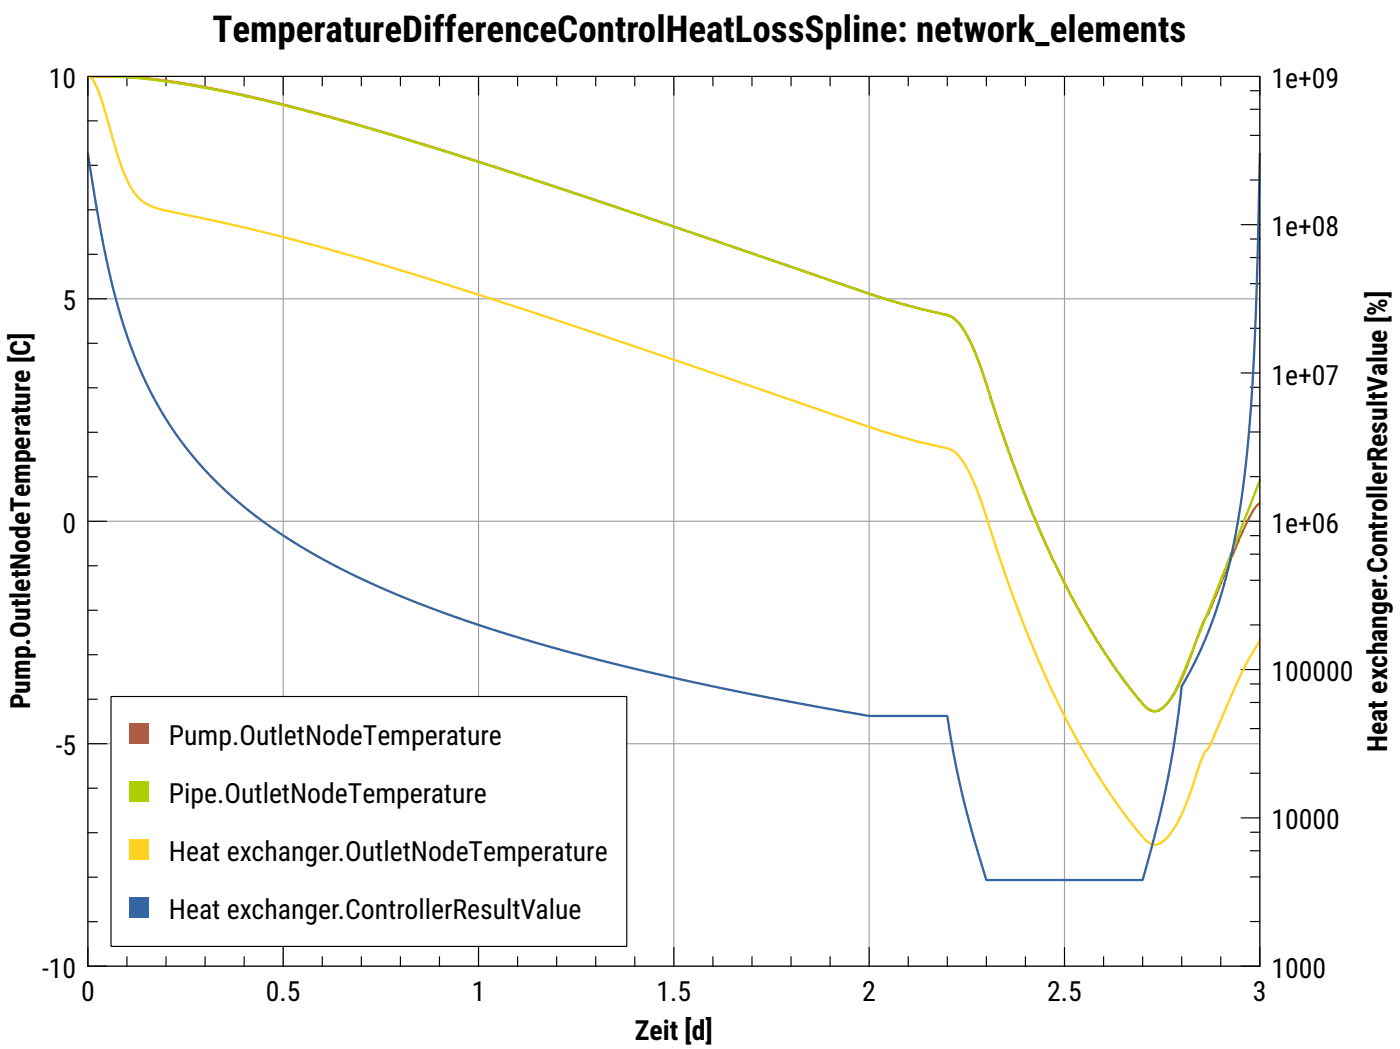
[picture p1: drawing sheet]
<svg xmlns="http://www.w3.org/2000/svg" width="160mm" height="120mm" viewBox="0 0 160 120" stroke-linecap="round" stroke-linejoin="round" font-family="sans-serif">
<path d="M10.1 8.7h134v101.8h-134zM32.4 8.7v101.8M54.7 8.7v101.8M77.1 8.7v101.8M99.4 8.7v101.8M121.8 8.7v101.8M10.1 34.2h134M10.1 59.6h134M10.1 85h134" fill="none" stroke="#a0a0a4" stroke-width=".13"/>
<g fill="none" stroke="#000" stroke-width=".13">
<path d="M10.1 18.9h1M10.1 13.8h1M12.2 8.7h-2.1v2.2M14.5 8.7v1.1M19 8.7v1.1M23.5 8.7v1.1M27.9 8.7v1.1M32.4 8.7v2.2M36.9 8.7v1.1M41.3 8.7v1.1M45.8 8.7v1.1M50.3 8.7v1.1"/>
<path d="M54.7 8.7v2.2M59.2 8.7v1.1M63.7 8.7v1.1M68.2 8.7v1.1M72.6 8.7v1.1M77.1 8.7v2.2M81.6 8.7v1.1M86 8.7v1.1M90.5 8.7v1.1M95 8.7v1.1M99.4 8.7v2.2M103.9 8.7v1.1"/>
<path d="M108.4 8.7v1.1M112.8 8.7v1.1M117.3 8.7v1.1M121.8 8.7v2.2M126.2 8.7v1.1M130.7 8.7v1.1M135.2 8.7v1.1M139.7 8.7v1.1M143.1 15.5h1M143.1 12.5h1M143.1 10.4h1M144.1 8.7v2.2"/>
<path d="M10.1 39.3h1M10.1 29.1h1M10.1 24h1M10.1 34.2h2.1M142 25.7h2.1M143.1 37.5h1M143.1 32.4h1M143.1 29.5h1M143.1 27.3h1M143.1 20.6h1M10.1 54.5h1M10.1 49.4h1"/>
<path d="M10.1 44.3h1M10.1 59.6h2.1M142 59.6h2.1M142 42.6h2.1M143.1 54.5h1M143.1 49.4h1M143.1 46.4h1M143.1 44.3h1M10.1 80h1M10.1 74.9h1M10.1 69.8h1M10.1 64.7h1"/>
<path d="M142 76.6h2.1M143.1 78.2h1M143.1 71.5h1M143.1 66.4h1M143.1 63.4h1M143.1 61.2h1M10.1 95.2h1M10.1 90.1h1M10.1 85h2.1M142 93.5h2.1M143.1 97.3h1M143.1 95.2h1"/>
<path d="M143.1 88.4h1M143.1 83.3h1M143.1 80.3h1M10.1 108.4v2.1h2.1M10.1 105.4h1M10.1 100.3h1M14.5 109.4v1.1M19 109.4v1.1M23.5 109.4v1.1M27.9 109.4v1.1M32.4 108.4v2.1M36.9 109.4v1.1"/>
<path d="M41.3 109.4v1.1M45.8 109.4v1.1M50.3 109.4v1.1M54.7 108.4v2.1M59.2 109.4v1.1M63.7 109.4v1.1M68.2 109.4v1.1M72.6 109.4v1.1M77.1 108.4v2.1M81.6 109.4v1.1M86 109.4v1.1M90.5 109.4v1.1"/>
<path d="M95 109.4v1.1M99.4 108.4v2.1M103.9 109.4v1.1M108.4 109.4v1.1M112.8 109.4v1.1M117.3 109.4v1.1M121.8 108.4v2.1M126.2 109.4v1.1M130.7 109.4v1.1M135.2 109.4v1.1M139.7 109.4v1.1M143.1 105.4h1"/>
<path d="M143.1 100.3h1M144.1 108.4v2.1h-2.1"/>
</g>
<path d="M10.1 8.7h1.9a67.2 67.2 0 0 1 15.1 2l6.4 1.5 5.7 1.6a977.4 977.4 0 0 1 48.4 15.7l11.9 4.1a106.1 106.1 0 0 0 9.2 2.6l.7 .4a12.1 12.1 0 0 1 2.4 4.4l1.8 5.4a129 129 0 0 0 9.7 23.2 61.1 61.1 0 0 0 7.9 11.3 1.41 1.41 0 0 0 2.2-.3l.8-1 .6-1.2a59.8 59.8 0 0 0 2.6-6.7l.9-1.6 2.1-5.2a54.9 54.9 0 0 1 2.9-6.5l.5-.6 .3-.3" fill="none" stroke="#ff420e" stroke-width=".26"/>
<path d="M10.1 8.7h1.8a84.9 84.9 0 0 1 18.3 2.8 280.9 280.9 0 0 1 17.1 4.7 2102.1 2102.1 0 0 1 54.2 18.1l3.1 .8 3.6 .9a3.4 3.4 0 0 1 2.1 1.9l.8 1.4 .7 1.8 1.9 5.7a118.7 118.7 0 0 0 12 26.7 46.6 46.6 0 0 0 5.6 7.5 1.42 1.42 0 0 0 2.1-.4l.9-1.4 1-2.1 8.8-22.2" fill="none" stroke="#aecf00" stroke-width=".26"/>
<path d="M10.1 8.7l.3 .2a5.2 5.2 0 0 1 1.1 2.2l1.7 5.6a16.2 16.2 0 0 0 2.4 5.6 5.1 5.1 0 0 0 3.1 1.7 250 250 0 0 1 22.4 5.5l9.3 2.8 10.4 3.4 14.4 4.8 24.9 8.5a72.3 72.3 0 0 0 8.4 2.3l.9 .5a11.8 11.8 0 0 1 2.4 4.4l3.2 9.3a108.7 108.7 0 0 0 11.8 25 33.4 33.4 0 0 0 4.6 5.8 1.38 1.38 0 0 0 1.9-.3 14.4 14.4 0 0 0 3-5.6l1-3.1a3.9 3.9 0 0 1 1-1.9l2.1-4.8a51.6 51.6 0 0 1 3.7-7.3v-.2" fill="none" stroke="#ffd320" stroke-width=".26"/>
<path d="M10.1 17.6l.8 5.4a84.5 84.5 0 0 0 4.5 17.7 42.1 42.1 0 0 0 17.2 20.6 96.5 96.5 0 0 0 22.4 10.2 284.3 284.3 0 0 0 35.7 8.8l6.3 1.1a22.5 22.5 0 0 0 6.2 .5h5.2a112.2 112.2 0 0 0 4.4 18.7h17.9a119.7 119.7 0 0 0 4.5-22.1 53.5 53.5 0 0 0 6.4-18.8 182.5 182.5 0 0 0 2.1-24.5l.4-17.6" fill="none" stroke="#3465a4" stroke-width=".26"/>
<path d="M12.7 79.6h59v28.6h-59z" fill="#fff" stroke="#000" stroke-width=".13"/>
<path d="M14.8 82.7h2.3v2.4h-2.3z" fill-rule="evenodd" fill="#ff420e"/>
<path d="M14.8 89.3h2.3v2.4h-2.3z" fill-rule="evenodd" fill="#aecf00"/>
<path d="M14.8 95.9h2.3v2.4h-2.3z" fill-rule="evenodd" fill="#ffd320"/>
<path d="M14.8 102.5h2.3v2.4h-2.3z" fill-rule="evenodd" fill="#3465a4"/>
<path d="M10.1 8.7h134v101.8h-134z" fill="none" stroke="#000" stroke-width=".13"/>
<text font-size="4.2" x="24.3" y="4.8">TemperatureDifferenceControlHeatLossSpline: network_elements</text>
<g font-size="3.2">
<text x="5.6" y="10.1">10</text>
<text x="145.4" y="10.1">1e+09</text>
<text x="145.4" y="27">1e+08</text>
<text x="7.2" y="35.5">5</text>
<text x="145.4" y="44">1e+07</text>
<text x="7.2" y="60.9">0</text>
<text x="145.4" y="60.9">1e+06</text>
<text x="145.4" y="77.9">100000</text>
<text x="3.4" y="81.1" transform="rotate(-90 3.4 81.1)">Pump.OutletNodeTemperature [C]</text>
<text x="6.4" y="86.4">-5</text>
<text x="19.3" y="85.2">Pump.Outl</text>
<text x="32.5" y="85.2">etNodeTemperatu</text>
<text x="55" y="85.2">re</text>
<text x="158.7" y="86" transform="rotate(-90 158.7 86)">Heat exchanger.ControllerResultValue [%]</text>
<text x="19.3" y="91.8">Pipe.Outlet</text>
<text x="33.2" y="91.8">NodeTemperature</text>
<text x="145.4" y="94.8">10000</text>
<text x="19.3" y="98.4">Heat excha</text>
<text x="33.3" y="98.4">nger.OutletNodeT</text>
<text x="55.3" y="98.4">emperature</text>
<text x="19.3" y="105">Heat excha</text>
<text x="33.3" y="105">nger.ControllerRe</text>
<text x="54.9" y="105">sultValue</text>
<text x="4.8" y="111.8">-10</text>
<text x="145.4" y="111.8">1000</text>
<text x="9.3" y="114.4">0</text>
<text x="30.4" y="114.4">0.5</text>
<text x="54" y="114.4">1</text>
<text x="72.6" y="118.9">Zeit [d]</text>
<text x="75.1" y="114.4">1.5</text>
<text x="98.7" y="114.4">2</text>
<text x="119.8" y="114.4">2.5</text>
<text x="143.3" y="114.4">3</text>
</g>
</svg>
